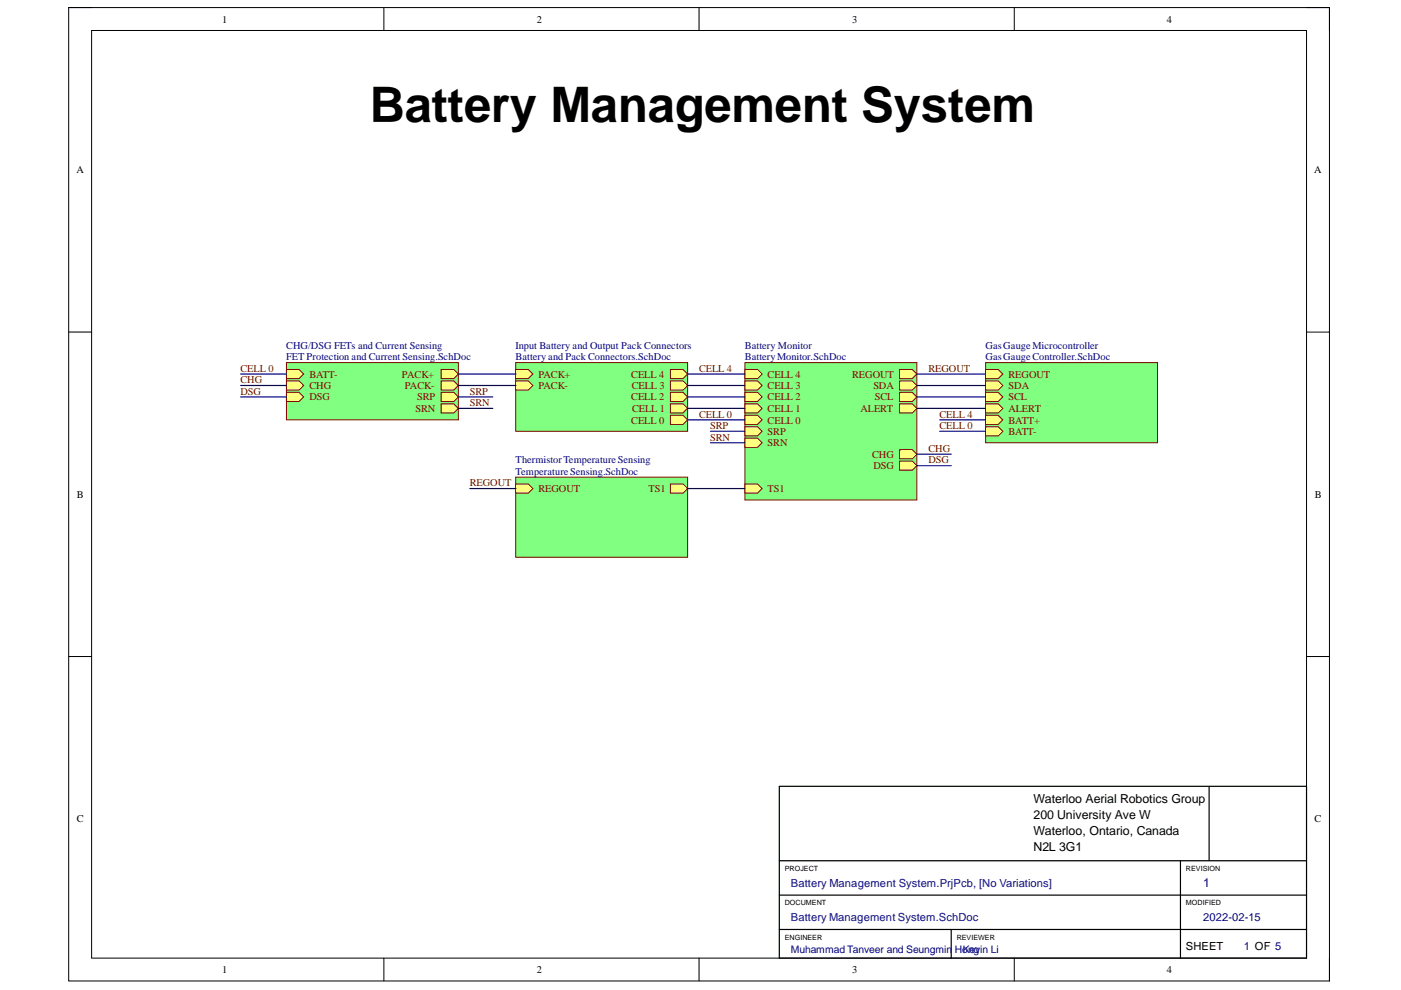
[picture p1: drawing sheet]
<svg xmlns="http://www.w3.org/2000/svg" width="297mm" height="210mm" viewBox="0 0 297 210" stroke-linecap="round" stroke-linejoin="round" font-family="sans-serif">
<path d="M14.6 1.6h267.3v206.4h-267.3z" fill="none" stroke="#000" stroke-width=".21"/>
<path d="M19.4 6.5h257.6v196.6h-257.6z" fill-rule="evenodd" fill="#fff"/>
<g fill="none" stroke="#000" stroke-width=".21">
<path d="M14.6 1.6h4.8M19.4 6.5h257.6v196.6h-257.6zM81.4 1.6v4.9M148.2 1.6v4.9M215 1.6v4.9M277 1.6h4.9v4.9M14.6 70.4h4.8M277 70.4h4.9M14.6 139.2h4.8M277 139.2h4.9M81.4 203.1v4.9M148.2 203.1v4.9"/>
<path d="M215 203.1v4.9M281.9 203.1v4.9"/>
</g>
<path d="M165.2 166.7h111.8v36.4h-111.8zM256.4 166.7v15.8M165.2 189.8h111.8M165.2 182.5h111.8M165.2 197.1h111.8M201.7 197.1v6M250.3 182.5v20.6" fill="none" stroke="#000" stroke-width=".25"/>
<path d="M109.3 76.9h36.5v14.5h-36.5z" fill-rule="evenodd" fill="#80ff80"/>
<path d="M109.3 76.9h36.5v14.5h-36.5z" fill="none" stroke="#800000" stroke-width=".21"/>
<path d="M142.1 78.3h2.7l1 1-1 1h-2.7z" fill-rule="evenodd" fill="#ffff80"/>
<path d="M142.1 78.3h2.7l1 1-1 1h-2.7z" fill="none" stroke="#800000" stroke-width=".21"/>
<path d="M142.1 80.8h2.7l1 .9-1 1h-2.7z" fill-rule="evenodd" fill="#ffff80"/>
<path d="M142.1 80.8h2.7l1 .9-1 1h-2.7z" fill="none" stroke="#800000" stroke-width=".21"/>
<path d="M142.1 83.2h2.7l1 1-1 .9h-2.7z" fill-rule="evenodd" fill="#ffff80"/>
<path d="M142.1 83.2h2.7l1 1-1 .9h-2.7z" fill="none" stroke="#800000" stroke-width=".21"/>
<path d="M142.1 88h2.7l1 1-1 1h-2.7z" fill-rule="evenodd" fill="#ffff80"/>
<path d="M142.1 88h2.7l1 1-1 1h-2.7z" fill="none" stroke="#800000" stroke-width=".21"/>
<path d="M142.1 85.6h2.7l1 1-1 1h-2.7z" fill-rule="evenodd" fill="#ffff80"/>
<path d="M142.1 85.6h2.7l1 1-1 1h-2.7z" fill="none" stroke="#800000" stroke-width=".21"/>
<path d="M109.3 80.8h2.7l1 .9-1 1h-2.7z" fill-rule="evenodd" fill="#ffff80"/>
<path d="M109.3 80.8h2.7l1 .9-1 1h-2.7z" fill="none" stroke="#800000" stroke-width=".21"/>
<path d="M109.3 78.3h2.7l1 1-1 1h-2.7z" fill-rule="evenodd" fill="#ffff80"/>
<path d="M109.3 78.3h2.7l1 1-1 1h-2.7z" fill="none" stroke="#800000" stroke-width=".21"/>
<path d="M209 76.9h36.4v17h-36.4z" fill-rule="evenodd" fill="#80ff80"/>
<path d="M209 76.9h36.4v17h-36.4z" fill="none" stroke="#800000" stroke-width=".21"/>
<path d="M209 80.8h2.6l1 .9-1 1h-2.6z" fill-rule="evenodd" fill="#ffff80"/>
<path d="M209 80.8h2.6l1 .9-1 1h-2.6z" fill="none" stroke="#800000" stroke-width=".21"/>
<path d="M209 83.2h2.6l1 1-1 .9h-2.6z" fill-rule="evenodd" fill="#ffff80"/>
<path d="M209 83.2h2.6l1 1-1 .9h-2.6z" fill="none" stroke="#800000" stroke-width=".21"/>
<path d="M209 78.3h2.6l1 1-1 1h-2.6z" fill-rule="evenodd" fill="#ffff80"/>
<path d="M209 78.3h2.6l1 1-1 1h-2.6z" fill="none" stroke="#800000" stroke-width=".21"/>
<path d="M209 88h2.6l1 1-1 1h-2.6z" fill-rule="evenodd" fill="#ffff80"/>
<path d="M209 88h2.6l1 1-1 1h-2.6z" fill="none" stroke="#800000" stroke-width=".21"/>
<path d="M209 85.6h2.6l1 1-1 1h-2.6z" fill-rule="evenodd" fill="#ffff80"/>
<path d="M209 85.6h2.6l1 1-1 1h-2.6z" fill="none" stroke="#800000" stroke-width=".21"/>
<path d="M209 90.5h2.6l1 .9-1 1h-2.6z" fill-rule="evenodd" fill="#ffff80"/>
<path d="M209 90.5h2.6l1 .9-1 1h-2.6z" fill="none" stroke="#800000" stroke-width=".21"/>
<path d="M109.3 101.2h36.5v17h-36.5z" fill-rule="evenodd" fill="#80ff80"/>
<path d="M109.3 101.2h36.5v17h-36.5z" fill="none" stroke="#800000" stroke-width=".21"/>
<path d="M142.1 102.6h2.7l1 1-1 1h-2.7z" fill-rule="evenodd" fill="#ffff80"/>
<path d="M142.1 102.6h2.7l1 1-1 1h-2.7z" fill="none" stroke="#800000" stroke-width=".21"/>
<path d="M109.3 102.6h2.7l1 1-1 1h-2.7z" fill-rule="evenodd" fill="#ffff80"/>
<path d="M109.3 102.6h2.7l1 1-1 1h-2.7z" fill="none" stroke="#800000" stroke-width=".21"/>
<path d="M157.9 76.9h36.5v29.1h-36.5z" fill-rule="evenodd" fill="#80ff80"/>
<path d="M157.9 76.9h36.5v29.1h-36.5z" fill="none" stroke="#800000" stroke-width=".21"/>
<path d="M157.9 78.3h2.7l1 1-1 1h-2.7z" fill-rule="evenodd" fill="#ffff80"/>
<path d="M157.9 78.3h2.7l1 1-1 1h-2.7z" fill="none" stroke="#800000" stroke-width=".21"/>
<path d="M157.9 80.8h2.7l1 .9-1 1h-2.7z" fill-rule="evenodd" fill="#ffff80"/>
<path d="M157.9 80.8h2.7l1 .9-1 1h-2.7z" fill="none" stroke="#800000" stroke-width=".21"/>
<path d="M157.9 83.2h2.7l1 1-1 .9h-2.7z" fill-rule="evenodd" fill="#ffff80"/>
<path d="M157.9 83.2h2.7l1 1-1 .9h-2.7z" fill="none" stroke="#800000" stroke-width=".21"/>
<path d="M157.9 85.6h2.7l1 1-1 1h-2.7z" fill-rule="evenodd" fill="#ffff80"/>
<path d="M157.9 85.6h2.7l1 1-1 1h-2.7z" fill="none" stroke="#800000" stroke-width=".21"/>
<path d="M157.9 88h2.7l1 1-1 1h-2.7z" fill-rule="evenodd" fill="#ffff80"/>
<path d="M157.9 88h2.7l1 1-1 1h-2.7z" fill="none" stroke="#800000" stroke-width=".21"/>
<path d="M190.7 78.3h2.7l1 1-1 1h-2.7z" fill-rule="evenodd" fill="#ffff80"/>
<path d="M190.7 78.3h2.7l1 1-1 1h-2.7z" fill="none" stroke="#800000" stroke-width=".21"/>
<path d="M190.7 85.6h2.7l1 1-1 1h-2.7z" fill-rule="evenodd" fill="#ffff80"/>
<path d="M190.7 85.6h2.7l1 1-1 1h-2.7z" fill="none" stroke="#800000" stroke-width=".21"/>
<path d="M157.9 90.5h2.7l1 .9-1 1h-2.7z" fill-rule="evenodd" fill="#ffff80"/>
<path d="M157.9 90.5h2.7l1 .9-1 1h-2.7z" fill="none" stroke="#800000" stroke-width=".21"/>
<path d="M157.9 92.9h2.7l1 1-1 .9h-2.7z" fill-rule="evenodd" fill="#ffff80"/>
<path d="M157.9 92.9h2.7l1 1-1 .9h-2.7z" fill="none" stroke="#800000" stroke-width=".21"/>
<path d="M190.7 83.2h2.7l1 1-1 .9h-2.7z" fill-rule="evenodd" fill="#ffff80"/>
<path d="M190.7 83.2h2.7l1 1-1 .9h-2.7z" fill="none" stroke="#800000" stroke-width=".21"/>
<path d="M190.7 80.8h2.7l1 .9-1 1h-2.7z" fill-rule="evenodd" fill="#ffff80"/>
<path d="M190.7 80.8h2.7l1 .9-1 1h-2.7z" fill="none" stroke="#800000" stroke-width=".21"/>
<path d="M190.7 95.3h2.7l1 1-1 1h-2.7z" fill-rule="evenodd" fill="#ffff80"/>
<path d="M190.7 95.3h2.7l1 1-1 1h-2.7z" fill="none" stroke="#800000" stroke-width=".21"/>
<path d="M190.7 97.8h2.7l1 .9-1 1h-2.7z" fill-rule="evenodd" fill="#ffff80"/>
<path d="M190.7 97.8h2.7l1 .9-1 1h-2.7z" fill="none" stroke="#800000" stroke-width=".21"/>
<path d="M157.9 102.6h2.7l1 1-1 1h-2.7z" fill-rule="evenodd" fill="#ffff80"/>
<path d="M157.9 102.6h2.7l1 1-1 1h-2.7z" fill="none" stroke="#800000" stroke-width=".21"/>
<path d="M60.7 76.9h36.5v12.1h-36.5z" fill-rule="evenodd" fill="#80ff80"/>
<path d="M60.7 76.9h36.5v12.1h-36.5z" fill="none" stroke="#800000" stroke-width=".21"/>
<path d="M60.7 78.3h2.7l1 1-1 1h-2.7z" fill-rule="evenodd" fill="#ffff80"/>
<path d="M60.7 78.3h2.7l1 1-1 1h-2.7z" fill="none" stroke="#800000" stroke-width=".21"/>
<path d="M93.5 83.2h2.7l1 1-1 .9h-2.7z" fill-rule="evenodd" fill="#ffff80"/>
<path d="M93.5 83.2h2.7l1 1-1 .9h-2.7z" fill="none" stroke="#800000" stroke-width=".21"/>
<path d="M93.5 85.6h2.7l1 1-1 1h-2.7z" fill-rule="evenodd" fill="#ffff80"/>
<path d="M93.5 85.6h2.7l1 1-1 1h-2.7z" fill="none" stroke="#800000" stroke-width=".21"/>
<path d="M60.7 80.8h2.7l1 .9-1 1h-2.7z" fill-rule="evenodd" fill="#ffff80"/>
<path d="M60.7 80.8h2.7l1 .9-1 1h-2.7z" fill="none" stroke="#800000" stroke-width=".21"/>
<path d="M93.5 78.3h2.7l1 1-1 1h-2.7z" fill-rule="evenodd" fill="#ffff80"/>
<path d="M93.5 78.3h2.7l1 1-1 1h-2.7z" fill="none" stroke="#800000" stroke-width=".21"/>
<path d="M93.5 80.8h2.7l1 .9-1 1h-2.7z" fill-rule="evenodd" fill="#ffff80"/>
<path d="M93.5 80.8h2.7l1 .9-1 1h-2.7z" fill="none" stroke="#800000" stroke-width=".21"/>
<path d="M60.7 83.2h2.7l1 1-1 .9h-2.7z" fill-rule="evenodd" fill="#ffff80"/>
<path d="M60.7 83.2h2.7l1 1-1 .9h-2.7z" fill="none" stroke="#800000" stroke-width=".21"/>
<g fill="none" stroke="#000080" stroke-width=".25">
<path d="M51 79.3h9.7M97.2 79.3h12.1M145.8 79.3h12.1M194.4 79.3h14.6M51 81.7h9.7M51 84.2h9.7M97.2 81.7h12.1M97.2 84.2h7.3M97.2 86.6h7.3M145.8 81.7h12.1M145.8 84.2h12.1M145.8 86.6h12.1"/>
<path d="M145.8 89h12.1M150.6 91.4h7.3M150.6 93.9h7.3M194.4 81.7h14.6M194.4 84.2h14.6M194.4 86.6h14.6M194.4 96.3h7.3M194.4 98.7h7.3M199.2 89h9.8M199.2 91.4h9.8M99.6 103.6h9.7M145.8 103.6h12.1"/>
</g>
<text font-size="10.4" x="78.4" y="25.8">Battery Management System</text>
<g font-size="2.6">
<text x="219.2" y="170.3">Waterloo Aerial Robotics Group</text>
<text x="219.2" y="173.7">200 University Ave W</text>
<text x="219.2" y="177.1">Waterloo, Ontario, Canada</text>
<text x="219.2" y="180.4">N2L 3G1</text>
</g>
<text font-size="2.6" fill="#000080" x="255.1" y="188.1">1</text>
<g font-size="2.4" fill="#11037f">
<text x="167.7" y="188.1">Battery Management System.PrjPcb, [No Variations]</text>
<text x="167.7" y="195.3">Battery Management System.SchDoc</text>
</g>
<g font-size="2.4" fill="#000080">
<text x="255.1" y="195.3">2022-02-15</text>
<text x="263.7" y="201.4">1 OF 5</text>
</g>
<text font-size="2.4" x="251.5" y="201.4">SHEET</text>
<g font-size="2.2">
<text x="47.1" y="4.8">1</text>
<text x="113.8" y="4.8">2</text>
<text x="180.7" y="4.8">3</text>
<text x="247.4" y="4.8">4</text>
<text x="16.2" y="36.7">A</text>
<text x="278.6" y="36.7">A</text>
<text x="16.3" y="105.5">B</text>
<text x="278.8" y="105.5">B</text>
<text x="16.3" y="174.4">C</text>
<text x="278.7" y="174.4">C</text>
<text x="47.1" y="206.3">1</text>
<text x="113.8" y="206.3">2</text>
<text x="180.7" y="206.3">3</text>
<text x="247.4" y="206.3">4</text>
</g>
<g font-size="2.2" fill="#000080">
<text x="60.7" y="74">CHG/DSG FETs and Current Sensing</text>
<text x="60.7" y="76.4">FET Protection and Current Sensing.SchDoc</text>
<text x="109.3" y="74">Input Battery and Output Pack Connectors</text>
<text x="109.3" y="76.4">Battery and Pack Connectors.SchDoc</text>
<text x="157.9" y="74">Battery Monitor</text>
<text x="157.9" y="76.4">BatteryMonitor.SchDoc</text>
<text x="208.9" y="74">GasGaugeMicrocontroller</text>
<text x="208.9" y="76.4">GasGaugeController.SchDoc</text>
<text x="109.3" y="98.2">ThermistorTemperature Sensing</text>
<text x="109.3" y="100.7">Temperature Sensing.SchDoc</text>
<text x="167.7" y="202.1">Muhammad Tanveer and Seungmin</text>
<text x="202.5" y="202.1">Hong</text>
<text x="204.1" y="202.1">Kevin Li</text>
</g>
<g font-size="2.2" fill="#800000">
<text x="51" y="81.3">CHG</text>
<text x="51" y="83.7">DSG</text>
<text x="51" y="78.8">CELL 0</text>
<text x="65.6" y="80.1">BATT-</text>
<text x="65.6" y="82.4">CHG</text>
<text x="85.2" y="80.1">PACK+</text>
<text x="85.8" y="82.4">PACK-</text>
<text x="99.6" y="83.7">SRP</text>
<text x="114.1" y="82.4">PACK-</text>
<text x="114.1" y="80.1">PACK+</text>
<text x="133.8" y="80.1">CELL 4</text>
<text x="133.9" y="82.4">CELL 3</text>
<text x="148.2" y="78.8">CELL 4</text>
<text x="162.8" y="80.1">CELL 4</text>
<text x="162.8" y="82.4">CELL 3</text>
<text x="180.7" y="80.1">REGOUT</text>
<text x="185.2" y="82.4">SDA</text>
<text x="196.8" y="78.8">REGOUT</text>
<text x="213.8" y="82.4">SDA</text>
<text x="213.8" y="80.1">REGOUT</text>
<text x="65.6" y="84.9">DSG</text>
<text x="88.1" y="87.3">SRN</text>
<text x="88.4" y="84.9">SRP</text>
<text x="99.6" y="86.1">SRN</text>
<text x="133.8" y="84.9">CELL 2</text>
<text x="133.8" y="89.8">CELL 0</text>
<text x="134" y="87.3">CELL 1</text>
<text x="148.2" y="88.5">CELL 0</text>
<text x="162.8" y="84.9">CELL 2</text>
<text x="162.8" y="87.3">CELL 1</text>
<text x="162.8" y="89.8">CELL 0</text>
<text x="182.5" y="87.3">ALERT</text>
<text x="185.5" y="84.9">SCL</text>
<text x="199.2" y="88.5">CELL 4</text>
<text x="213.8" y="84.9">SCL</text>
<text x="213.8" y="89.8">BATT+</text>
<text x="213.8" y="87.3">ALERT</text>
<text x="150.6" y="91">SRP</text>
<text x="150.6" y="93.4">SRN</text>
<text x="162.8" y="92.2">SRP</text>
<text x="162.8" y="94.6">SRN</text>
<text x="196.8" y="95.8">CHG</text>
<text x="199.2" y="91">CELL 0</text>
<text x="213.8" y="92.2">BATT-</text>
<text x="184.9" y="97.1">CHG</text>
<text x="185.2" y="99.4">DSG</text>
<text x="196.8" y="98.2">DSG</text>
<text x="99.6" y="103.1">REGOUT</text>
<text x="114.1" y="104.3">REGOUT</text>
<text x="137.5" y="104.3">TS1</text>
<text x="162.8" y="104.3">TS1</text>
</g>
<g font-size="1.5">
<text x="166.4" y="184.6">PROJECT</text>
<text x="251.5" y="184.6">REVISION</text>
<text x="166.4" y="191.9">DOCUMENT</text>
<text x="251.5" y="191.9">MODIFIED</text>
<text x="166.4" y="199.2">ENGINEER</text>
<text x="202.8" y="199.2">REVIEWER</text>
</g>
</svg>
